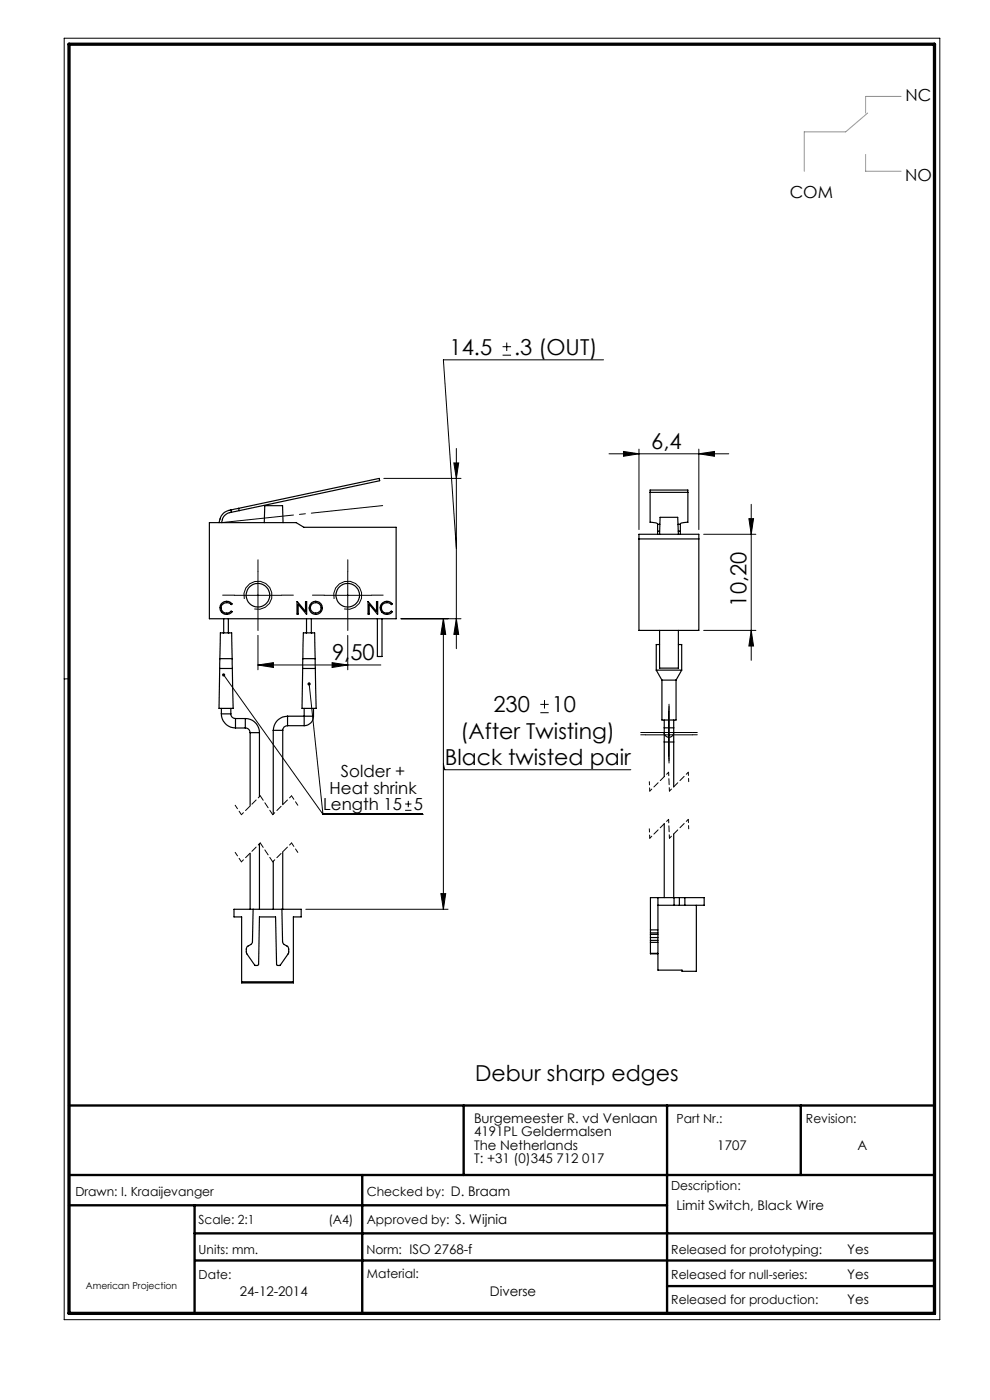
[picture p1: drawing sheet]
<svg xmlns="http://www.w3.org/2000/svg" width="210mm" height="297mm" viewBox="0 0 210 297" stroke-linecap="round" stroke-linejoin="round" font-family="sans-serif">
<g fill="none" stroke="#000" stroke-width=".21">
<path d="M13.6 8.1h185.8v271.9h-185.8zM106.6 75.3h1.8M106.6 73.6h1.8M107.5 72.7v1.8M128 76.3h-33.9l2.7 40.1M96.3 98.2h1l-.5 3.3zM96.8 95.1v42.5M129.2 96.3h25.4M132.3 95.8l3.2 .5-3.2 .5zM135.5 95.3v17.1M148.2 96.3l3.4-.5v1zM148.2 95.3v17.1"/>
<path d="M81.4 101.5h16.4M149.3 113.3h11M158.9 110h.9l-.5 3.3zM159.3 107v33.1M49.7 126.3h10M51.8 127.1a3 3 0 0 1 2.7-3.8 3 3 0 0 1 3.2 3.3 3 3 0 0 1-3.8 2.6M54.7 121.3v10M54.7 134.8v7.3M68.8 126.3h10M70.9 127.1a3 3 0 0 1 2.6-3.8 3 3 0 0 1 3.3 3.3 3 3 0 0 1-3.8 2.6M73.8 121.3v10M73.8 134.8v7.3"/>
<path d="M85.1 131.3h12.7M94.1 131.3l.4 3.3h-1zM94.1 131.3v61.6M96.8 131.3l.5 3.3h-1zM149.3 133.7h11M159.3 133.7l.5 3.4h-.9zM14.6 144h-1M47.4 143.2l21.1 29.6M54.7 141.1h26.1M54.7 141.1l3.3-.5v1zM65.6 145.1l2.9 27.7M70.4 140.6l3.4 .5-3.4 .5z"/>
<path d="M114.6 151.2h1.8M114.6 149.4h1.8M115.5 148.5v1.8M136.9 155.4h10M136.9 155.9h10M141.9 150.4v10.5M68.5 172.8h21.2M85.9 171.9h1.4M85.9 170.6h1.4M86.6 169.9v1.3M94.1 162.1l.2 1.2h39.5M64.9 192.9h30.1"/>
<path d="M93.5 189.6h1l-.4 3.3z"/>
</g>
<path d="M14.6 234.5h183.6M98.4 234.5v14.8M141.5 234.5v44.1M169.9 234.5v14.8M14.6 249.3h183.6M14.6 255.7h126.9M41.3 255.7v22.9M76.8 249.3v29.3M41.3 261.7h156.9M41.4 267.4h156.8M141.5 272.8h56.7" fill="none" stroke="#000" stroke-width=".5"/>
<path d="M14.6 9.4h183.6v269.2h-183.6z" fill="none" stroke="#000" stroke-width=".7"/>
<g fill="none" stroke="#000" stroke-width=".21" stroke-dasharray="15.2 1.3 1.3 1.3">
<path d="M47.1 110.9l34.1-3.6M49.7 126.3h-2.5M54.7 121.3v-2.5M54.7 131.3v2.5M59.7 126.3h2.5M68.8 126.3h-2.5M73.8 121.3v-2.5M73.8 131.3v2.5M78.8 126.3h2.5M136.9 155.4h-1M136.9 155.9h-1M141.9 150.4v-1"/>
<path d="M141.9 150.9v-1M146.9 155.4h1M146.9 155.9h1M141.9 160.4v1M141.9 160.9v1"/>
</g>
<path d="M51.2 172.8l-1.3-2M63.2 170.8l-1.4-2M51.2 182.8l-1.3-2M63.2 180.8l-1.4-2" fill="none" stroke="#000" stroke-width=".21" stroke-dasharray="1.3 .6" stroke-dashoffset=".4"/>
<path d="M55.2 178.8l-4 4M55.2 168.8l-4 4M61.8 178.8l-4 4M61.8 168.8l-4 4M141.8 173.8l-4 4M141.8 163.8l-4 4M146 173.8l-4 4M146 163.8l-4 4" fill="none" stroke="#000" stroke-width=".21" stroke-dasharray="1.3 .6" stroke-dashoffset=".7"/>
<path d="M57.8 172.8l-2.6-4M57.8 182.8l-2.6-4" fill="none" stroke="#000" stroke-width=".21" stroke-dasharray="1.3 .6" stroke-dashoffset=".1"/>
<path d="M137.8 177.8l-.1-2M137.8 167.8l-.1-2M146.1 175.8l-.1-2M146.1 165.8l-.1-2" fill="none" stroke="#000" stroke-width=".21" stroke-dasharray="1.3 .6" stroke-dashoffset=".6"/>
<path d="M142 177.8l-.2-4M142 167.8l-.2-4" fill="none" stroke="#000" stroke-width=".21" stroke-dasharray="1.3 .6" stroke-dashoffset=".5"/>
<path d="M183.6 32.8v3.5h7.5M184 24l-4.6 4h-8.8v8.3M191.1 20.5h-7.5v3.5" fill="none" stroke="#959595" stroke-width=".21"/>
<g fill="#000">
<path d="M132.3 95.8l3.2 .5-3.2 .5zM148.2 96.3l3.4-.5v1z"/>
<path d="M158.9 110h.9l-.5 3.3zM159.3 133.7l.5 3.4h-.9z"/>
<path d="M94.1 131.3l.4 3.3h-1zM93.5 189.6h1l-.4 3.3zM96.3 98.2h1l-.5 3.3zM96.8 131.3l.5 3.3h-1zM54.7 141.1l3.3-.5v1zM70.4 140.6l3.4 .5-3.4 .5z"/>
<path d="M65.4 144.8a.34 .34 0 0 0 0 .6 .34 .34 0 0 0 .5-.2 .34 .34 0 0 0-.4-.5l.1 .4-.1-.4zM47.2 142.9a.33 .33 0 0 0 0 .6 .34 .34 0 0 0 .6-.3 .33 .33 0 0 0-.5-.3l.1 .3z"/>
</g>
<g fill="none" stroke="#000" stroke-width=".25">
<path d="M44.4 110.9h18.4l1.7 1h19.5v19.4h-39.6zM49 108.2a2.79 2.79 0 0 0-2.5 2.7M49 108.2l.1 .5M49.1 108.7a2.31 2.31 0 0 0-2.1 2.2M50.6 107.8l-1.6 .4M50.6 107.8l29.8-6.3 .1 .5-29.8 6.3M50.6 107.8l.1 .5M50.7 108.3l-1.6 .4M56.1 110.9l.1-3.6h3.7l.1 3.6M135.5 113.3h12.7v20.4h-12.7zM135.5 114.3h12.7M137.9 104.5h8"/>
<path d="M139.5 111.2a1.12 1.12 0 0 0-1.3-.4h-.3v-6.8h8v6.8a1.68 1.68 0 0 0-1.6 .4M139.5 111.2v1.5M139.5 112.7v.6M139.5 111.2h.5M139.5 112.7h.4M139.9 113.3l.1-3.6h3.8l.1 3.6M143.8 111.2h.5M143.9 112.7h.4M144.3 111.2v1.5M144.3 112.7v.6M46.6 139.7l.1-5.4h2.4l.1 5.4M46.6 139.7v2.1"/>
<path d="M46.6 139.7h2.6M46.9 128.2a1.49 1.49 0 0 1 2.3-.1l-.2 .2a1.19 1.19 0 0 0-1.7-.2 1.19 1.19 0 0 0 0 1.7 1.19 1.19 0 0 0 1.7-.2l.2 .2a1.43 1.43 0 0 1-1.9 .3 1.43 1.43 0 0 1-.4-1.9zM47.4 131.3v3M48.4 131.3v3M49.2 139.7l.1 2.1M63 127.6l1.8 2.1v-2.1h.3v2.7l-1.8-2.1v2.1h-.3zM64.2 139.7l.1-5.4h2.4l.2 5.4M64.2 139.7v2.1M64.2 139.7h2.7M65 131.3v3M66 131.3v3M66.9 139.7v2.1"/>
<path d="M78.1 127.6l1.8 2.1v-2.1h.2v2.7l-1.8-2.1v2.1h-.2zM80 131.3v8h1v-8M80.9 128.2a1.46 1.46 0 0 1 2.3-.1l-.2 .2a1.17 1.17 0 0 0-1.7-.2 1.17 1.17 0 0 0 0 1.7 1.17 1.17 0 0 0 1.7-.2l.2 .2a1.42 1.42 0 0 1-1.9 .3 1.42 1.42 0 0 1-.4-1.9zM139.9 136.7h-.7v5.5M139.9 133.7v8h4v-8M143.9 136.7h.7v5.5M46.6 141.8l-.1 8.5h3l-.2-8.5M46.6 141.8h2.7M47 151.4a3 3 0 0 0 3 3M47 151.4h2M47 150.3v1.1M49 151.4a.96 .96 0 0 0 1 1"/>
<path d="M49 150.3v1.1M50 152.4v2M50 152.4h2M50 154.4h2M52 154.4a1.02 1.02 0 0 1 1.1 1M52 152.4a2.99 2.99 0 0 1 3 3M52 152.4v2M53.1 155.4h1.9M53.1 155.4v15.6M55 155.4v13.6M58 154.9h2M58 154.9v17.8"/>
<path d="M60 154.9v15.8M61 153.9a.97 .97 0 0 0-1 1M61 151.9a3 3 0 0 0-3 3M61 151.9v2M61 153.9h3.5M61 151.9h3.5M64.2 141.8l-.1 8.5h3l-.2-8.5M64.2 141.8h2.7M64.5 151.9h2M64.5 151.9v2M64.5 150.3v1.6M66.5 151.9a1.99 1.99 0 0 1-2 2"/>
<path d="M66.5 150.3v1.6M139.2 142.2l1.2 2.1M139.2 142.2h5.4M140.4 144.3v8.4h3v-8.4M140.4 144.3h3M140.9 154.4v1M140.9 155.4v2M140.9 155.4a1.01 1.01 0 0 0 1 1 1.01 1.01 0 0 0 1-1M140.9 154.4h2M140.9 157.4h2M140.9 152.7v1.7M140.9 157.4v7.3"/>
<path d="M142.9 154.4v1M142.9 155.4v2M142.9 152.7v1.7M142.9 157.4v9.5M144.6 142.2l-1.2 2.1M55 179v13.9M140.9 174.8v15.6M142.9 176.9v13.5M49.6 192.9h14.3v1.6h-1.7v14h-10.9v-14h-1.7zM53.1 181v11.9M53.7 192.9l-.1 7-.4 .5-.8 .5-.2 1.2 1.9 2.7h.5l.3-.2 .1-10.1h3.5l.3 10.3 .7-.1 1.7-2.5v-.9l-.1-.4-.8-.5-.4-.6-.1-6.9M58 182.7v10.2"/>
<path d="M60 180.7v12.2M138 199.5v.4M138 198.2v.7M138 197.3v.6M138 199.9h1.6M138 199.5h1.6M138 197.9v.3M138 198.9v.6M138 199.9v2.3M138 198.9h1.6M138 198.2h1.6M138 197.9h1.6"/>
<path d="M138 197.3h1.6M139.6 192h9.8v-1.6h-11.4v6.9M139.6 190.4v15.4h5.1v.3h3v-14.1M143 190.4v1.6M144.1 190.4v1.6M145.3 190.4v1.6M51.3 208.3h10.9M138 202.2l1.6 .1M138 202.2h1.6"/>
<circle cx="54.7" cy="126.3" r="2.51"/>
<circle cx="67" cy="129" r="1.14"/>
<circle cx="67" cy="129" r="1.39"/>
<circle cx="73.8" cy="126.3" r="2.51"/>
</g>
<g font-size="4.7">
<text x="95.4" y="75.3">14.5</text>
<text x="109" y="75.3">.3 (OUT)</text>
<text x="138.2" y="95.3">6,4</text>
<text x="158.4" y="128.7" transform="rotate(-90 158.4 128.7)">10,20</text>
<text x="70.4" y="140.1">9,50</text>
<text x="104.7" y="151.1">230</text>
<text x="117" y="151.1">10</text>
<text x="97.7" y="156.7">(After Twisting)</text>
<text x="94.3" y="162.3">Black twisted pair</text>
<text x="100.8" y="229.3">Debur sharp edges</text>
</g>
<g font-size="3.5">
<text x="192.1" y="21.4">NC</text>
<text x="167.5" y="41.9">COM</text>
<text x="192" y="38.4">NO</text>
<text x="72.3" y="164.8">Solder +</text>
<text x="68.6" y="171.9">Length 15</text>
<text x="69.9" y="168.4">Heat shrink</text>
<text x="87.8" y="171.9">5</text>
</g>
<g font-size="2.8">
<text x="100.5" y="238.2">Burgemeester R. vd Venlaan</text>
<text x="100.5" y="241.1">4191PL Geldermalsen</text>
<text x="100.5" y="243.9">The Netherlands</text>
<text x="152.2" y="243.9">1707</text>
<text x="181.9" y="243.9">A</text>
<text x="100.5" y="246.7">T: +31 (0)345 712 017</text>
<text x="143.5" y="256.7">Limit Switch, Black Wire</text>
<text x="179.7" y="266">Yes</text>
<text x="50.9" y="275">24-12-2014</text>
<text x="103.9" y="275">Diverse</text>
<text x="179.7" y="271.4">Yes</text>
<text x="179.7" y="276.6">Yes</text>
</g>
<g font-size="2.7">
<text x="143.5" y="238.2">Part Nr.:</text>
<text x="171" y="238.2">Revision:</text>
<text x="16" y="253.7">Drawn: I. Kraaijevanger</text>
<text x="77.8" y="253.7">Checked by: D. Braam</text>
<text x="142.4" y="252.5">Description:</text>
<text x="42.1" y="259.7">Scale: 2:1</text>
<text x="69.7" y="259.7">(A4)</text>
<text x="77.8" y="259.7">Approved by: S. Wijnia</text>
<text x="42.1" y="266">Units: mm.</text>
<text x="77.7" y="266">Norm: ISO 2768-f</text>
<text x="142.4" y="266">Released for prototyping:</text>
<text x="42.1" y="271.3">Date:</text>
<text x="77.8" y="271">Material:</text>
<text x="142.4" y="271.3">Released for null-series:</text>
<text x="142.4" y="276.6">Released for production:</text>
</g>
<text font-size="2" x="18.2" y="273.4">American Projection</text>
</svg>
